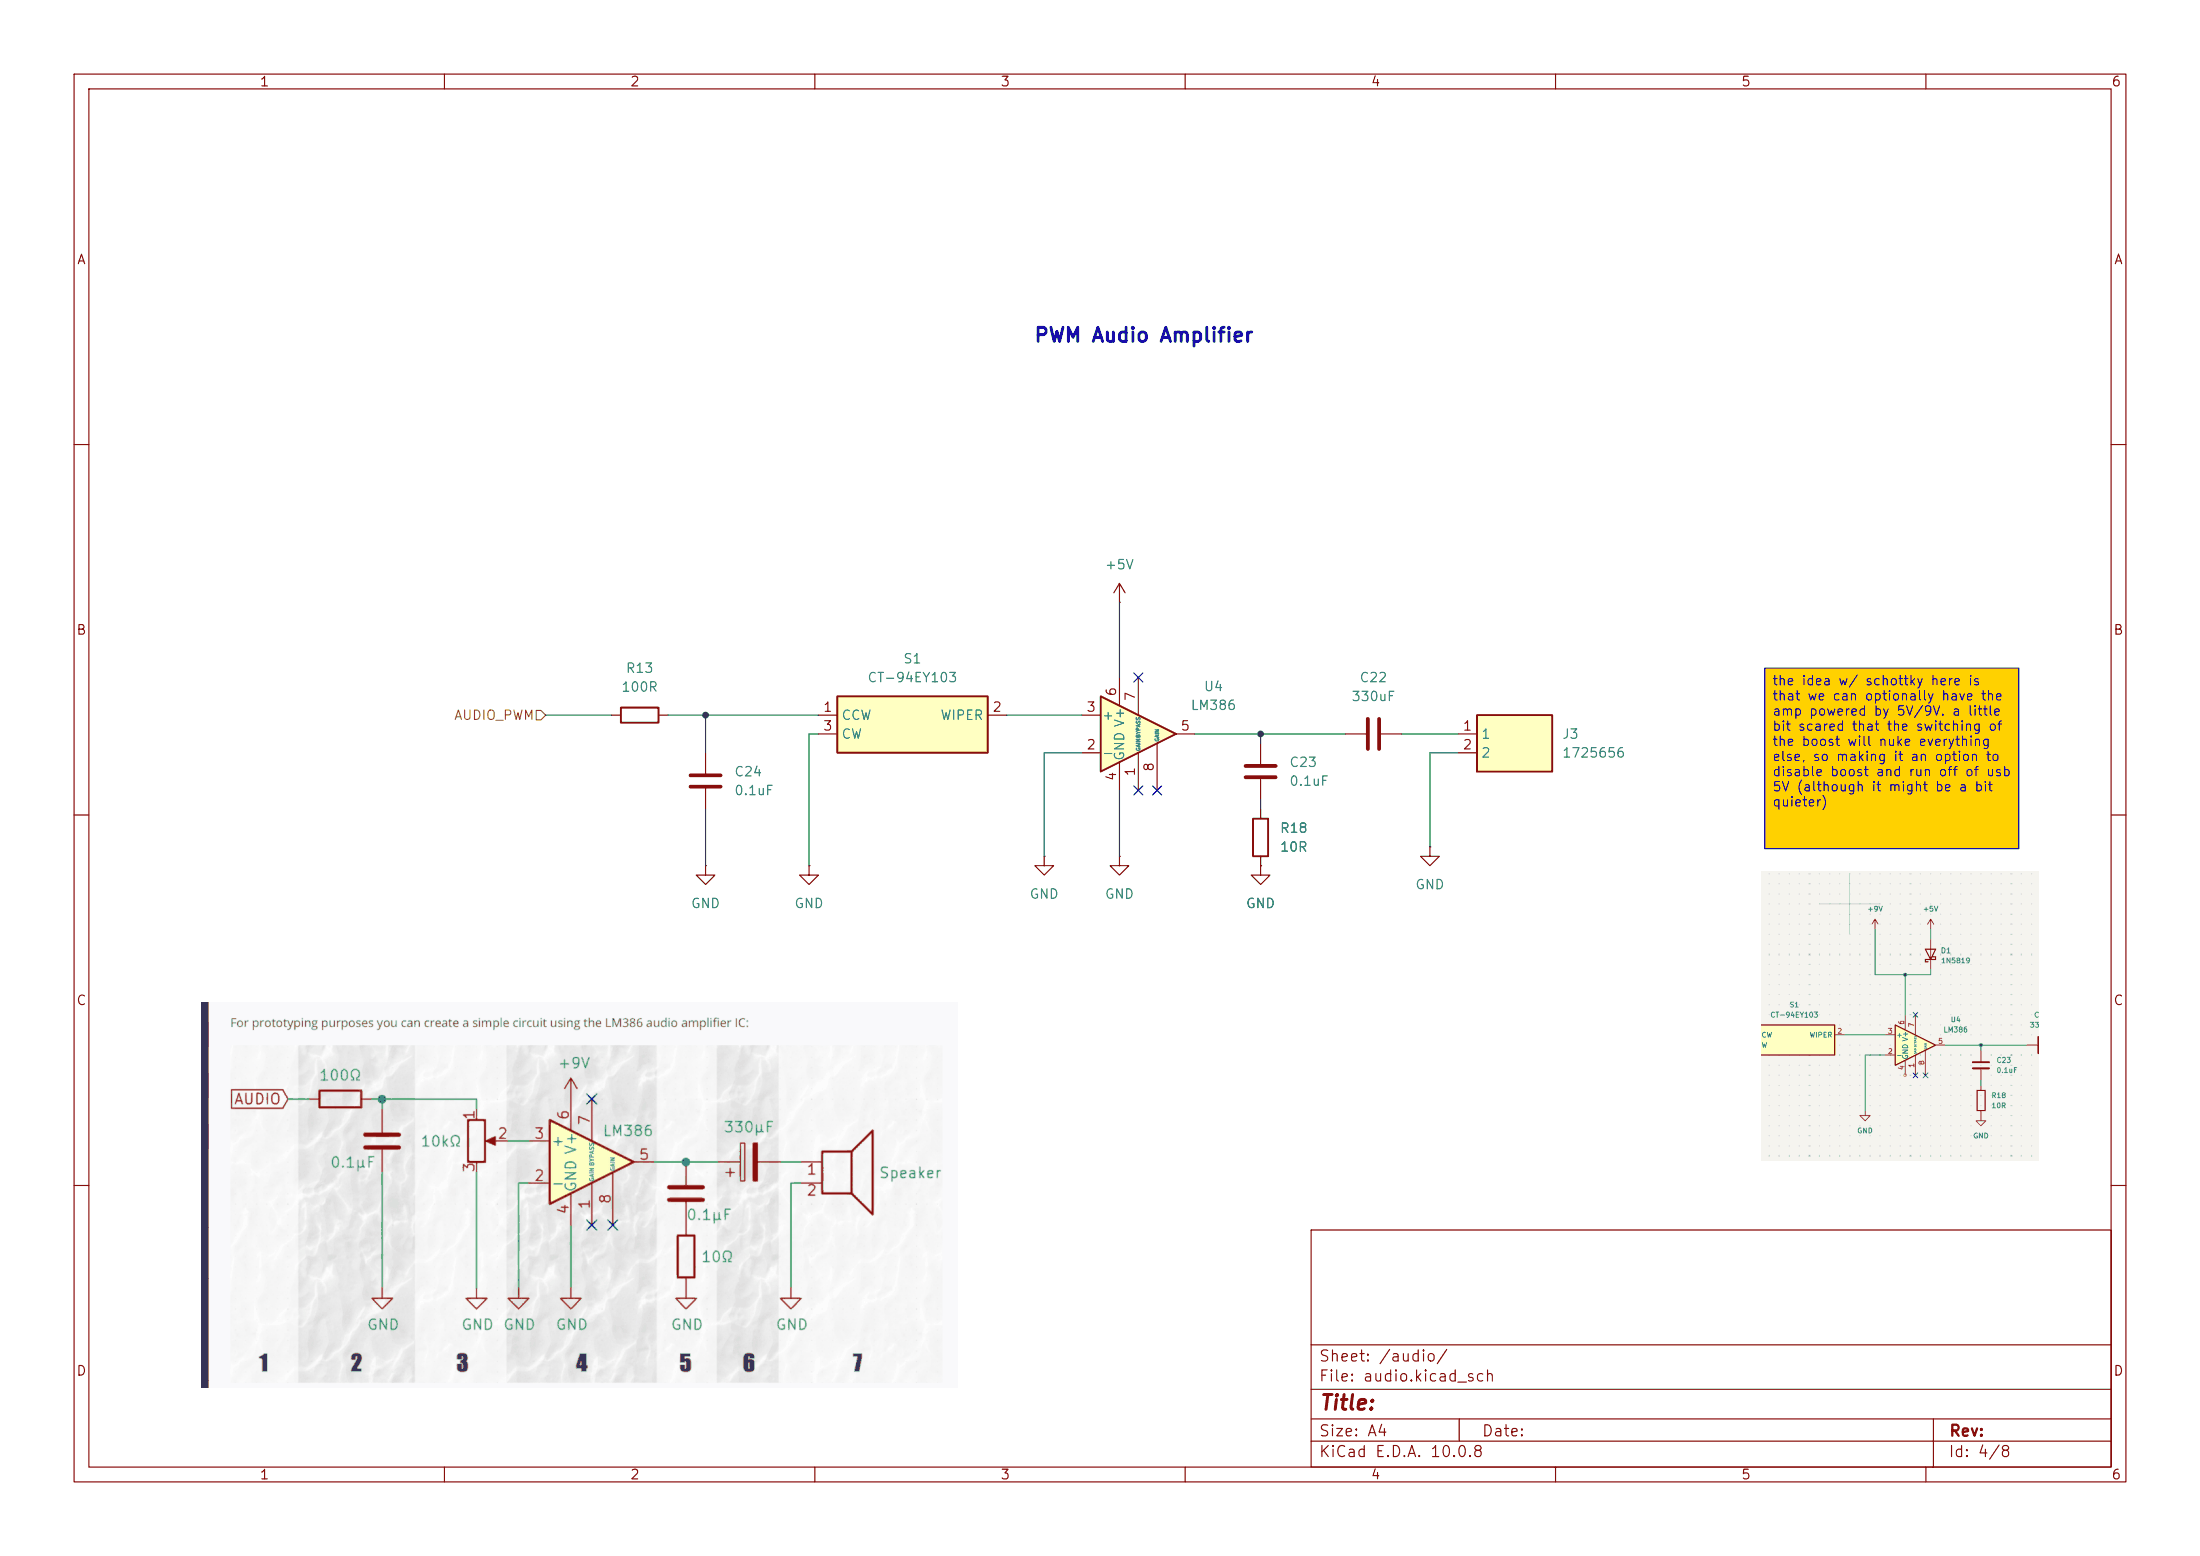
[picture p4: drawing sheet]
(kicad_sch
 (version 20260306)
 (generator "eeschema")
 (generator_version "10.0")
 (paper "A4")
 (lib_symbols
  (symbol "Amplifier_Audio:LM386"
   (pin_names
    (offset 0.127)) (exclude_from_sim no) (in_bom yes) (on_board yes)
   (in_pos_files yes)
   (duplicate_pin_numbers_are_jumpers no)
   (property "Reference" "U" (at 1.27 7.62 0) (show_name no) (do_not_autoplace no) (effects (font (size 1.27 1.27)) (justify left)))
   (property "Value" "LM386" (at 1.27 5.08 0) (show_name no) (do_not_autoplace no) (effects (font (size 1.27 1.27)) (justify left)))
   (property "Footprint" "" (at 2.54 2.54 0) (show_name no) (do_not_autoplace no) (hide yes) (effects (font (size 1.27 1.27))))
   (property "Datasheet" "http://www.ti.com/lit/ds/symlink/lm386.pdf" (at 5.08 5.08 0) (show_name no) (do_not_autoplace no) (hide yes) (effects (font (size 1.27 1.27))))
   (property "Description" "Low Voltage Audio Power Amplifier, DIP-8/SOIC-8/SSOP-8" (at 0 0 0) (show_name no) (do_not_autoplace no) (hide yes) (effects (font (size 1.27 1.27))))
   (symbol "LM386_0_1"
    (polyline (pts (xy 5.08 0) (xy -5.08 5.08) (xy -5.08 -5.08) (xy 5.08 0)) (stroke (width 0.254) (type default)) (fill (type background))))
   (symbol "LM386_1_1"
    (pin input line (at 0 -7.62 90) (length 5.08) (name "GAIN" (effects (font (size 0.508 0.508)))) (number "1" (effects (font (size 1.27 1.27)))))
    (pin input line (at -7.62 -2.54 0) (length 2.54) (name "-" (effects (font (size 1.27 1.27)))) (number "2" (effects (font (size 1.27 1.27)))))
    (pin input line (at -7.62 2.54 0) (length 2.54) (name "+" (effects (font (size 1.27 1.27)))) (number "3" (effects (font (size 1.27 1.27)))))
    (pin power_in line (at -2.54 -7.62 90) (length 3.81) (name "GND" (effects (font (size 1.27 1.27)))) (number "4" (effects (font (size 1.27 1.27)))))
    (pin output line (at 7.62 0 180) (length 2.54) (name "" (effects (font (size 1.27 1.27)))) (number "5" (effects (font (size 1.27 1.27)))))
    (pin power_in line (at -2.54 7.62 270) (length 3.81) (name "V+" (effects (font (size 1.27 1.27)))) (number "6" (effects (font (size 1.27 1.27)))))
    (pin input line (at 0 7.62 270) (length 5.08) (name "BYPASS" (effects (font (size 0.508 0.508)))) (number "7" (effects (font (size 1.27 1.27)))))
    (pin input line (at 2.54 -7.62 90) (length 6.35) (name "GAIN" (effects (font (size 0.508 0.508)))) (number "8" (effects (font (size 1.27 1.27))))))
   (embedded_fonts no))
  (symbol "Device:C"
   (pin_numbers (hide yes))
   (pin_names
    (offset 0.254)) (exclude_from_sim no) (in_bom yes) (on_board yes)
   (in_pos_files yes)
   (duplicate_pin_numbers_are_jumpers no)
   (property "Reference" "C" (at 0.635 2.54 0) (show_name no) (do_not_autoplace no) (effects (font (size 1.27 1.27)) (justify left)))
   (property "Value" "C" (at 0.635 -2.54 0) (show_name no) (do_not_autoplace no) (effects (font (size 1.27 1.27)) (justify left)))
   (property "Footprint" "" (at 0.9652 -3.81 0) (show_name no) (do_not_autoplace no) (hide yes) (effects (font (size 1.27 1.27))))
   (property "Datasheet" "" (at 0 0 0) (show_name no) (do_not_autoplace no) (hide yes) (effects (font (size 1.27 1.27))))
   (property "Description" "Unpolarized capacitor" (at 0 0 0) (show_name no) (do_not_autoplace no) (hide yes) (effects (font (size 1.27 1.27))))
   (symbol "C_0_1"
    (polyline (pts (xy -2.032 0.762) (xy 2.032 0.762)) (stroke (width 0.508) (type default)) (fill (type none)))
    (polyline (pts (xy -2.032 -0.762) (xy 2.032 -0.762)) (stroke (width 0.508) (type default)) (fill (type none))))
   (symbol "C_1_1"
    (pin passive line (at 0 3.81 270) (length 2.794) (name "" (effects (font (size 1.27 1.27)))) (number "1" (effects (font (size 1.27 1.27)))))
    (pin passive line (at 0 -3.81 90) (length 2.794) (name "" (effects (font (size 1.27 1.27)))) (number "2" (effects (font (size 1.27 1.27))))))
   (embedded_fonts no))
  (symbol "Device:R"
   (pin_numbers (hide yes))
   (pin_names
    (offset 0)) (exclude_from_sim no) (in_bom yes) (on_board yes)
   (in_pos_files yes)
   (duplicate_pin_numbers_are_jumpers no)
   (property "Reference" "R" (at 2.032 0 90) (show_name no) (do_not_autoplace no) (effects (font (size 1.27 1.27))))
   (property "Value" "R" (at 0 0 90) (show_name no) (do_not_autoplace no) (effects (font (size 1.27 1.27))))
   (property "Footprint" "" (at -1.778 0 90) (show_name no) (do_not_autoplace no) (hide yes) (effects (font (size 1.27 1.27))))
   (property "Datasheet" "" (at 0 0 0) (show_name no) (do_not_autoplace no) (hide yes) (effects (font (size 1.27 1.27))))
   (property "Description" "Resistor" (at 0 0 0) (show_name no) (do_not_autoplace no) (hide yes) (effects (font (size 1.27 1.27))))
   (symbol "R_0_1"
    (rectangle (start -1.016 -2.54) (end 1.016 2.54) (stroke (width 0.254) (type default)) (fill (type none))))
   (symbol "R_1_1"
    (pin passive line (at 0 3.81 270) (length 1.27) (name "" (effects (font (size 1.27 1.27)))) (number "1" (effects (font (size 1.27 1.27)))))
    (pin passive line (at 0 -3.81 90) (length 1.27) (name "" (effects (font (size 1.27 1.27)))) (number "2" (effects (font (size 1.27 1.27))))))
   (embedded_fonts no))
  (symbol "Project_Components:1725656" (exclude_from_sim no) (in_bom yes) (on_board yes)
   (in_pos_files yes)
   (duplicate_pin_numbers_are_jumpers no)
   (property "Reference" "J" (at 16.51 7.62 0) (show_name no) (do_not_autoplace no) (effects (font (size 1.27 1.27)) (justify left top)))
   (property "Value" "1725656" (at 16.51 5.08 0) (show_name no) (do_not_autoplace no) (effects (font (size 1.27 1.27)) (justify left top)))
   (property "Footprint" "Project_Components:1725656" (at 0 0 0) (show_name no) (do_not_autoplace no) (hide yes) (effects (font (size 1.27 1.27))))
   (property "Datasheet" "https://www.phoenixcontact.com/en-us/products/printed-circuit-board-terminal-mpt-05-2-254-1725656?type=pdf" (at 16.51 -194.92 0) (show_name no) (do_not_autoplace no) (hide yes) (effects (font (size 1.27 1.27)) (justify left top)))
   (property "Description" "MPT 0,5/ 2-2,54 - Printed circuit board terminal, nominal current: 6 A, rated voltage (III/2): 160 V, nominal cross section: 0.5 mm<sup>2</sup>, number of potentials: 2, number of rows: 1, number of positions per row: 2, product range: MPT 0,5, pitch: 2.54 mm, connection method: Screw connection with tension sleeve, screw head form: L Slotted, mounting: Wave soldering, conductor/PCB connection direction: 0 , color: green, Pin layout: Linear pinning, Solder pin [P]: 3.5 mm, number of solder pins per potenti" (at 0 0 0) (show_name no) (do_not_autoplace no) (hide yes) (effects (font (size 1.27 1.27))))
   (property "Height" "8.65" (at 16.51 -394.92 0) (show_name no) (do_not_autoplace no) (hide yes) (effects (font (size 1.27 1.27)) (justify left top)))
   (property "Manufacturer_Name" "Phoenix Contact" (at 16.51 -494.92 0) (show_name no) (do_not_autoplace no) (hide yes) (effects (font (size 1.27 1.27)) (justify left top)))
   (property "Manufacturer_Part_Number" "1725656" (at 16.51 -594.92 0) (show_name no) (do_not_autoplace no) (hide yes) (effects (font (size 1.27 1.27)) (justify left top)))
   (property "Mouser Part Number" "651-1725656" (at 16.51 -694.92 0) (show_name no) (do_not_autoplace no) (hide yes) (effects (font (size 1.27 1.27)) (justify left top)))
   (property "Mouser Price/Stock" "https://www.mouser.co.uk/ProductDetail/Phoenix-Contact/1725656?qs=Ul7CXFMnlWWQeccayYbRmw%3D%3D" (at 16.51 -794.92 0) (show_name no) (do_not_autoplace no) (hide yes) (effects (font (size 1.27 1.27)) (justify left top)))
   (property "Arrow Part Number" "1725656" (at 16.51 -894.92 0) (show_name no) (do_not_autoplace no) (hide yes) (effects (font (size 1.27 1.27)) (justify left top)))
   (property "Arrow Price/Stock" "https://www.arrow.com/en/products/1725656/phoenix-contact.html?utm_currency=USD&region=nac" (at 16.51 -994.92 0) (show_name no) (do_not_autoplace no) (hide yes) (effects (font (size 1.27 1.27)) (justify left top)))
   (symbol "1725656_1_1"
    (rectangle (start 5.08 2.54) (end 15.24 -5.08) (stroke (width 0.254) (type default)) (fill (type background)))
    (pin passive line (at 2.54 0 0) (length 2.54) (name "1" (effects (font (size 1.27 1.27)))) (number "1" (effects (font (size 1.27 1.27)))))
    (pin passive line (at 2.54 -2.54 0) (length 2.54) (name "2" (effects (font (size 1.27 1.27)))) (number "2" (effects (font (size 1.27 1.27))))))
   (embedded_fonts no))
  (symbol "Project_Components:CT-94EY103" (exclude_from_sim no) (in_bom yes) (on_board yes)
   (in_pos_files yes)
   (duplicate_pin_numbers_are_jumpers no)
   (property "Reference" "S" (at 24.13 7.62 0) (show_name no) (do_not_autoplace no) (effects (font (size 1.27 1.27)) (justify left top)))
   (property "Value" "CT-94EY103" (at 24.13 5.08 0) (show_name no) (do_not_autoplace no) (effects (font (size 1.27 1.27)) (justify left top)))
   (property "Footprint" "Project_Components:CT94EY103" (at 0 0 0) (show_name no) (do_not_autoplace no) (hide yes) (effects (font (size 1.27 1.27))))
   (property "Datasheet" "https://www.mouser.de/datasheet/2/972/ct-94-1827503.pdf" (at 24.13 -194.92 0) (show_name no) (do_not_autoplace no) (hide yes) (effects (font (size 1.27 1.27)) (justify left top)))
   (property "Description" "Trimmer Resistors - Through Hole 10 KW 9mm sq. multi turn top adjust" (at 0 0 0) (show_name no) (do_not_autoplace no) (hide yes) (effects (font (size 1.27 1.27))))
   (property "Height" "9.9" (at 24.13 -394.92 0) (show_name no) (do_not_autoplace no) (hide yes) (effects (font (size 1.27 1.27)) (justify left top)))
   (property "Manufacturer_Name" "Nidec Copal" (at 24.13 -494.92 0) (show_name no) (do_not_autoplace no) (hide yes) (effects (font (size 1.27 1.27)) (justify left top)))
   (property "Manufacturer_Part_Number" "CT-94EY103" (at 24.13 -594.92 0) (show_name no) (do_not_autoplace no) (hide yes) (effects (font (size 1.27 1.27)) (justify left top)))
   (property "Mouser Part Number" "229-CT-94EY103" (at 24.13 -694.92 0) (show_name no) (do_not_autoplace no) (hide yes) (effects (font (size 1.27 1.27)) (justify left top)))
   (property "Mouser Price/Stock" "https://www.mouser.co.uk/ProductDetail/Nidec-Copal/CT-94EY103?qs=XeJtXLiO41TsH3gRd1kurw%3D%3D" (at 24.13 -794.92 0) (show_name no) (do_not_autoplace no) (hide yes) (effects (font (size 1.27 1.27)) (justify left top)))
   (property "Arrow Part Number" "" (at 24.13 -894.92 0) (show_name no) (do_not_autoplace no) (hide yes) (effects (font (size 1.27 1.27)) (justify left top)))
   (property "Arrow Price/Stock" "" (at 24.13 -994.92 0) (show_name no) (do_not_autoplace no) (hide yes) (effects (font (size 1.27 1.27)) (justify left top)))
   (symbol "CT-94EY103_1_1"
    (rectangle (start 3.81 2.54) (end 24.13 -5.08) (stroke (width 0.254) (type default)) (fill (type background)))
    (pin passive line (at 1.27 0 0) (length 2.54) (name "CCW" (effects (font (size 1.27 1.27)))) (number "1" (effects (font (size 1.27 1.27)))))
    (pin passive line (at 26.67 0 180) (length 2.54) (name "WIPER" (effects (font (size 1.27 1.27)))) (number "2" (effects (font (size 1.27 1.27)))))
    (pin passive line (at 1.27 -2.54 0) (length 2.54) (name "CW" (effects (font (size 1.27 1.27)))) (number "3" (effects (font (size 1.27 1.27))))))
   (embedded_fonts no))
  (symbol "power:+5V"
   (power global)
   (pin_numbers (hide yes))
   (pin_names
    (offset 0) (hide yes)) (exclude_from_sim no) (in_bom yes) (on_board yes)
   (in_pos_files yes)
   (duplicate_pin_numbers_are_jumpers no)
   (property "Reference" "#PWR" (at 0 -3.81 0) (show_name no) (do_not_autoplace no) (hide yes) (effects (font (size 1.27 1.27))))
   (property "Value" "+5V" (at 0 3.556 0) (show_name no) (do_not_autoplace no) (effects (font (size 1.27 1.27))))
   (property "Footprint" "" (at 0 0 0) (show_name no) (do_not_autoplace no) (hide yes) (effects (font (size 1.27 1.27))))
   (property "Datasheet" "" (at 0 0 0) (show_name no) (do_not_autoplace no) (hide yes) (effects (font (size 1.27 1.27))))
   (property "Description" "Power symbol creates a global label with name \"+5V\"" (at 0 0 0) (show_name no) (do_not_autoplace no) (hide yes) (effects (font (size 1.27 1.27))))
   (symbol "+5V_0_1"
    (polyline (pts (xy -0.762 1.27) (xy 0 2.54)) (stroke (width 0) (type default)) (fill (type none)))
    (polyline (pts (xy 0 2.54) (xy 0.762 1.27)) (stroke (width 0) (type default)) (fill (type none)))
    (polyline (pts (xy 0 0) (xy 0 2.54)) (stroke (width 0) (type default)) (fill (type none))))
   (symbol "+5V_1_1"
    (pin power_in line (at 0 0 90) (length 0) (name "" (effects (font (size 1.27 1.27)))) (number "1" (effects (font (size 1.27 1.27))))))
   (embedded_fonts no))
  (symbol "power:GND"
   (power global)
   (pin_numbers (hide yes))
   (pin_names
    (offset 0) (hide yes)) (exclude_from_sim no) (in_bom yes) (on_board yes)
   (in_pos_files yes)
   (duplicate_pin_numbers_are_jumpers no)
   (property "Reference" "#PWR" (at 0 -6.35 0) (show_name no) (do_not_autoplace no) (hide yes) (effects (font (size 1.27 1.27))))
   (property "Value" "GND" (at 0 -3.81 0) (show_name no) (do_not_autoplace no) (effects (font (size 1.27 1.27))))
   (property "Footprint" "" (at 0 0 0) (show_name no) (do_not_autoplace no) (hide yes) (effects (font (size 1.27 1.27))))
   (property "Datasheet" "" (at 0 0 0) (show_name no) (do_not_autoplace no) (hide yes) (effects (font (size 1.27 1.27))))
   (property "Description" "Power symbol creates a global label with name \"GND\" , ground" (at 0 0 0) (show_name no) (do_not_autoplace no) (hide yes) (effects (font (size 1.27 1.27))))
   (symbol "GND_0_1"
    (polyline (pts (xy 0 0) (xy 0 -1.27) (xy 1.27 -1.27) (xy 0 -2.54) (xy -1.27 -1.27) (xy 0 -1.27)) (stroke (width 0) (type default)) (fill (type none))))
   (symbol "GND_1_1"
    (pin power_in line (at 0 0 270) (length 0) (name "" (effects (font (size 1.27 1.27)))) (number "1" (effects (font (size 1.27 1.27))))))
   (embedded_fonts no)))
 (text "PWM Audio Amplifier"
  (exclude_from_sim no)
  (at 154.432 45.466 0)
  (effects (font (size 1.905 1.905) (thickness 0.381)
    (bold yes))))
 (text_box "the idea w/ schottky here is that we can optionally have the amp powered by 5V/9V. a little bit scared that the switching of the boost will nuke everything else, so making it an option to disable boost and run off of usb 5V (although it might be a bit quieter)"
  (exclude_from_sim no)
  (at 238.252 90.1594 0)
  (size 34.29 24.3946)
  (margins 0.9525 0.9525 0.9525 0.9525)
  (stroke (width 0) (type solid))
  (fill (type color) (color 255 209 0 1))
  (effects (font (size 1.27 1.27)) (justify left top)))
 (junction
  (at 95.25 96.52)
  (diameter 0)
  (color 0 0 0 0))
 (junction
  (at 170.18 99.06)
  (diameter 0)
  (color 0 0 0 0))
 (no_connect
  (at 153.67 91.44))
 (no_connect
  (at 156.21 106.68))
 (no_connect
  (at 153.67 106.68))
 (wire
  (pts (xy 189.23 99.06) (xy 196.85 99.06))
  (stroke (width 0) (type default)))
 (wire
  (pts (xy 161.29 99.06) (xy 170.18 99.06))
  (stroke (width 0) (type default)))
 (wire
  (pts (xy 170.18 107.95) (xy 170.18 109.22))
  (stroke (width 0) (type default)))
 (wire
  (pts (xy 73.66 96.52) (xy 82.55 96.52))
  (stroke (width 0) (type default)))
 (wire
  (pts (xy 170.18 99.06) (xy 170.18 100.33))
  (stroke (width 0) (type default)))
 (wire
  (pts (xy 110.49 99.06) (xy 109.22 99.06))
  (stroke (width 0) (type default)))
 (wire
  (pts (xy 193.04 101.6) (xy 193.04 114.3))
  (stroke (width 0) (type default)))
 (wire
  (pts (xy 109.22 99.06) (xy 109.22 116.84))
  (stroke (width 0) (type default)))
 (wire
  (pts (xy 95.25 96.52) (xy 95.25 101.6))
  (stroke (width 0) (type default)))
 (wire
  (pts (xy 151.13 91.44) (xy 151.13 81.28))
  (stroke (width 0) (type default)))
 (wire
  (pts (xy 135.89 96.52) (xy 146.05 96.52))
  (stroke (width 0) (type default)))
 (wire
  (pts (xy 140.97 101.6) (xy 140.97 115.57))
  (stroke (width 0) (type default)))
 (wire
  (pts (xy 90.17 96.52) (xy 95.25 96.52))
  (stroke (width 0) (type default)))
 (wire
  (pts (xy 196.85 101.6) (xy 193.04 101.6))
  (stroke (width 0) (type default)))
 (wire
  (pts (xy 151.13 106.68) (xy 151.13 115.57))
  (stroke (width 0) (type default)))
 (wire
  (pts (xy 95.25 109.22) (xy 95.25 116.84))
  (stroke (width 0) (type default)))
 (wire
  (pts (xy 146.05 101.6) (xy 140.97 101.6))
  (stroke (width 0) (type default)))
 (wire
  (pts (xy 170.18 99.06) (xy 181.61 99.06))
  (stroke (width 0) (type default)))
 (wire
  (pts (xy 95.25 96.52) (xy 110.49 96.52))
  (stroke (width 0) (type default)))
 (image
  (at 78.232 161.29)
  (scale 0.492916)
  (data))
 (image
  (at 256.54 137.16)
  (scale 0.28609)
  (data))
 (hierarchical_label "AUDIO_PWM"
  (shape input)
  (at 73.66 96.52 180)
  (effects (font (size 1.27 1.27)) (justify right)))
 (symbol
  (lib_id "Device:R")
  (at 170.18 113.03 180)
  (unit 1)
  (body_style 1)
  (exclude_from_sim no)
  (in_bom yes)
  (on_board yes)
  (in_pos_files yes)
  (dnp no)
  (fields_autoplaced yes)
  (property "Reference" "R18" (at 172.72 111.7599 0) (show_name no) (do_not_autoplace no) (effects (font (size 1.27 1.27)) (justify right)))
  (property "Value" "10R" (at 172.72 114.2999 0) (show_name no) (do_not_autoplace no) (effects (font (size 1.27 1.27)) (justify right)))
  (property "Footprint" "Resistor_SMD:R_0805_2012Metric_Pad1.20x1.40mm_HandSolder" (at 171.958 113.03 90) (hide yes) (show_name no) (do_not_autoplace no) (effects (font (size 1.27 1.27))))
  (property "Datasheet" "" (at 170.18 113.03 0) (hide yes) (show_name no) (do_not_autoplace no) (effects (font (size 1.27 1.27))))
  (property "Description" "Resistor" (at 170.18 113.03 0) (hide yes) (show_name no) (do_not_autoplace no) (effects (font (size 1.27 1.27))))
  (pin "1")
  (pin "2"))
 (symbol
  (lib_id "Device:R")
  (at 86.36 96.52 90)
  (unit 1)
  (body_style 1)
  (exclude_from_sim no)
  (in_bom yes)
  (on_board yes)
  (in_pos_files yes)
  (dnp no)
  (fields_autoplaced yes)
  (property "Reference" "R13" (at 86.36 90.17 90) (show_name no) (do_not_autoplace no) (effects (font (size 1.27 1.27))))
  (property "Value" "100R" (at 86.36 92.71 90) (show_name no) (do_not_autoplace no) (effects (font (size 1.27 1.27))))
  (property "Footprint" "Resistor_SMD:R_0805_2012Metric_Pad1.20x1.40mm_HandSolder" (at 86.36 98.298 90) (hide yes) (show_name no) (do_not_autoplace no) (effects (font (size 1.27 1.27))))
  (property "Datasheet" "" (at 86.36 96.52 0) (hide yes) (show_name no) (do_not_autoplace no) (effects (font (size 1.27 1.27))))
  (property "Description" "Resistor" (at 86.36 96.52 0) (hide yes) (show_name no) (do_not_autoplace no) (effects (font (size 1.27 1.27))))
  (pin "1")
  (pin "2"))
 (symbol
  (lib_id "power:GND")
  (at 151.13 115.57 0)
  (unit 1)
  (body_style 1)
  (exclude_from_sim no)
  (in_bom yes)
  (on_board yes)
  (in_pos_files yes)
  (dnp no)
  (fields_autoplaced yes)
  (property "Reference" "#PWR05" (at 151.13 121.92 0) (hide yes) (show_name no) (do_not_autoplace no) (effects (font (size 1.27 1.27))))
  (property "Value" "GND" (at 151.13 120.65 0) (show_name no) (do_not_autoplace no) (effects (font (size 1.27 1.27))))
  (property "Footprint" "" (at 151.13 115.57 0) (hide yes) (show_name no) (do_not_autoplace no) (effects (font (size 1.27 1.27))))
  (property "Datasheet" "" (at 151.13 115.57 0) (hide yes) (show_name no) (do_not_autoplace no) (effects (font (size 1.27 1.27))))
  (property "Description" "Power symbol creates a global label with name \"GND\" , ground" (at 151.13 115.57 0) (hide yes) (show_name no) (do_not_autoplace no) (effects (font (size 1.27 1.27))))
  (pin "1"))
 (symbol
  (lib_id "power:GND")
  (at 170.18 116.84 0)
  (unit 1)
  (body_style 1)
  (exclude_from_sim no)
  (in_bom yes)
  (on_board yes)
  (in_pos_files yes)
  (dnp no)
  (fields_autoplaced yes)
  (property "Reference" "#PWR013" (at 170.18 123.19 0) (hide yes) (show_name no) (do_not_autoplace no) (effects (font (size 1.27 1.27))))
  (property "Value" "GND" (at 170.18 121.92 0) (show_name no) (do_not_autoplace no) (effects (font (size 1.27 1.27))))
  (property "Footprint" "" (at 170.18 116.84 0) (hide yes) (show_name no) (do_not_autoplace no) (effects (font (size 1.27 1.27))))
  (property "Datasheet" "" (at 170.18 116.84 0) (hide yes) (show_name no) (do_not_autoplace no) (effects (font (size 1.27 1.27))))
  (property "Description" "Power symbol creates a global label with name \"GND\" , ground" (at 170.18 116.84 0) (hide yes) (show_name no) (do_not_autoplace no) (effects (font (size 1.27 1.27))))
  (pin "1"))
 (symbol
  (lib_id "Amplifier_Audio:LM386")
  (at 153.67 99.06 0)
  (unit 1)
  (body_style 1)
  (exclude_from_sim no)
  (in_bom yes)
  (on_board yes)
  (in_pos_files yes)
  (dnp no)
  (fields_autoplaced yes)
  (property "Reference" "U4" (at 163.83 92.6398 0) (show_name no) (do_not_autoplace no) (effects (font (size 1.27 1.27))))
  (property "Value" "LM386" (at 163.83 95.1798 0) (show_name no) (do_not_autoplace no) (effects (font (size 1.27 1.27))))
  (property "Footprint" "Package_DIP:DIP-8_W7.62mm" (at 156.21 96.52 0) (hide yes) (show_name no) (do_not_autoplace no) (effects (font (size 1.27 1.27))))
  (property "Datasheet" "http://www.ti.com/lit/ds/symlink/lm386.pdf" (at 158.75 93.98 0) (hide yes) (show_name no) (do_not_autoplace no) (effects (font (size 1.27 1.27))))
  (property "Description" "Low Voltage Audio Power Amplifier, DIP-8/SOIC-8/SSOP-8" (at 153.67 99.06 0) (hide yes) (show_name no) (do_not_autoplace no) (effects (font (size 1.27 1.27))))
  (pin "8")
  (pin "1")
  (pin "7")
  (pin "6")
  (pin "3")
  (pin "5")
  (pin "4")
  (pin "2"))
 (symbol
  (lib_id "power:+5V")
  (at 151.13 81.28 0)
  (unit 1)
  (body_style 1)
  (exclude_from_sim no)
  (in_bom yes)
  (on_board yes)
  (in_pos_files yes)
  (dnp no)
  (fields_autoplaced yes)
  (property "Reference" "#PWR07" (at 151.13 85.09 0) (hide yes) (show_name no) (do_not_autoplace no) (effects (font (size 1.27 1.27))))
  (property "Value" "+5V" (at 151.13 76.2 0) (show_name no) (do_not_autoplace no) (effects (font (size 1.27 1.27))))
  (property "Footprint" "" (at 151.13 81.28 0) (hide yes) (show_name no) (do_not_autoplace no) (effects (font (size 1.27 1.27))))
  (property "Datasheet" "" (at 151.13 81.28 0) (hide yes) (show_name no) (do_not_autoplace no) (effects (font (size 1.27 1.27))))
  (property "Description" "Power symbol creates a global label with name \"+5V\"" (at 151.13 81.28 0) (hide yes) (show_name no) (do_not_autoplace no) (effects (font (size 1.27 1.27))))
  (pin "1"))
 (symbol
  (lib_id "Project_Components:CT-94EY103")
  (at 109.22 96.52 0)
  (unit 1)
  (body_style 1)
  (exclude_from_sim no)
  (in_bom yes)
  (on_board yes)
  (in_pos_files yes)
  (dnp no)
  (fields_autoplaced yes)
  (property "Reference" "S1" (at 123.19 88.9 0) (show_name no) (do_not_autoplace no) (effects (font (size 1.27 1.27))))
  (property "Value" "CT-94EY103" (at 123.19 91.44 0) (show_name no) (do_not_autoplace no) (effects (font (size 1.27 1.27))))
  (property "Footprint" "Project_Components:CT94EY103" (at 109.22 96.52 0) (hide yes) (show_name no) (do_not_autoplace no) (effects (font (size 1.27 1.27))))
  (property "Datasheet" "https://www.mouser.de/datasheet/2/972/ct-94-1827503.pdf" (at 133.35 291.44 0) (hide yes) (show_name no) (do_not_autoplace no) (effects (font (size 1.27 1.27)) (justify left top)))
  (property "Description" "Trimmer Resistors - Through Hole 10 KW 9mm sq. multi turn top adjust" (at 109.22 96.52 0) (hide yes) (show_name no) (do_not_autoplace no) (effects (font (size 1.27 1.27))))
  (property "Height" "9.9" (at 133.35 491.44 0) (hide yes) (show_name no) (do_not_autoplace no) (effects (font (size 1.27 1.27)) (justify left top)))
  (property "Manufacturer_Name" "Nidec Copal" (at 133.35 591.44 0) (hide yes) (show_name no) (do_not_autoplace no) (effects (font (size 1.27 1.27)) (justify left top)))
  (property "Manufacturer_Part_Number" "CT-94EY103" (at 133.35 691.44 0) (hide yes) (show_name no) (do_not_autoplace no) (effects (font (size 1.27 1.27)) (justify left top)))
  (property "Mouser Part Number" "229-CT-94EY103" (at 133.35 791.44 0) (hide yes) (show_name no) (do_not_autoplace no) (effects (font (size 1.27 1.27)) (justify left top)))
  (property "Mouser Price/Stock" "https://www.mouser.co.uk/ProductDetail/Nidec-Copal/CT-94EY103?qs=XeJtXLiO41TsH3gRd1kurw%3D%3D" (at 133.35 891.44 0) (hide yes) (show_name no) (do_not_autoplace no) (effects (font (size 1.27 1.27)) (justify left top)))
  (property "Arrow Part Number" "" (at 133.35 991.44 0) (hide yes) (show_name no) (do_not_autoplace no) (effects (font (size 1.27 1.27)) (justify left top)))
  (property "Arrow Price/Stock" "" (at 133.35 1091.44 0) (hide yes) (show_name no) (do_not_autoplace no) (effects (font (size 1.27 1.27)) (justify left top)))
  (pin "1")
  (pin "2")
  (pin "3"))
 (symbol
  (lib_id "power:GND")
  (at 109.22 116.84 0)
  (unit 1)
  (body_style 1)
  (exclude_from_sim no)
  (in_bom yes)
  (on_board yes)
  (in_pos_files yes)
  (dnp no)
  (fields_autoplaced yes)
  (property "Reference" "#PWR011" (at 109.22 123.19 0) (hide yes) (show_name no) (do_not_autoplace no) (effects (font (size 1.27 1.27))))
  (property "Value" "GND" (at 109.22 121.92 0) (show_name no) (do_not_autoplace no) (effects (font (size 1.27 1.27))))
  (property "Footprint" "" (at 109.22 116.84 0) (hide yes) (show_name no) (do_not_autoplace no) (effects (font (size 1.27 1.27))))
  (property "Datasheet" "" (at 109.22 116.84 0) (hide yes) (show_name no) (do_not_autoplace no) (effects (font (size 1.27 1.27))))
  (property "Description" "Power symbol creates a global label with name \"GND\" , ground" (at 109.22 116.84 0) (hide yes) (show_name no) (do_not_autoplace no) (effects (font (size 1.27 1.27))))
  (pin "1"))
 (symbol
  (lib_id "Device:C")
  (at 170.18 104.14 0)
  (unit 1)
  (body_style 1)
  (exclude_from_sim no)
  (in_bom yes)
  (on_board yes)
  (in_pos_files yes)
  (dnp no)
  (fields_autoplaced yes)
  (property "Reference" "C23" (at 173.99 102.8699 0) (show_name no) (do_not_autoplace no) (effects (font (size 1.27 1.27)) (justify left)))
  (property "Value" "0.1uF" (at 173.99 105.4099 0) (show_name no) (do_not_autoplace no) (effects (font (size 1.27 1.27)) (justify left)))
  (property "Footprint" "Capacitor_SMD:C_0805_2012Metric" (at 171.1452 107.95 0) (hide yes) (show_name no) (do_not_autoplace no) (effects (font (size 1.27 1.27))))
  (property "Datasheet" "" (at 170.18 104.14 0) (hide yes) (show_name no) (do_not_autoplace no) (effects (font (size 1.27 1.27))))
  (property "Description" "Unpolarized capacitor" (at 170.18 104.14 0) (hide yes) (show_name no) (do_not_autoplace no) (effects (font (size 1.27 1.27))))
  (pin "1")
  (pin "2"))
 (symbol
  (lib_id "Project_Components:1725656")
  (at 194.31 99.06 0)
  (unit 1)
  (body_style 1)
  (exclude_from_sim no)
  (in_bom yes)
  (on_board yes)
  (in_pos_files yes)
  (dnp no)
  (fields_autoplaced yes)
  (property "Reference" "J3" (at 210.82 99.0599 0) (show_name no) (do_not_autoplace no) (effects (font (size 1.27 1.27)) (justify left)))
  (property "Value" "1725656" (at 210.82 101.5999 0) (show_name no) (do_not_autoplace no) (effects (font (size 1.27 1.27)) (justify left)))
  (property "Footprint" "Project_Components:1725656" (at 194.31 99.06 0) (hide yes) (show_name no) (do_not_autoplace no) (effects (font (size 1.27 1.27))))
  (property "Datasheet" "https://www.phoenixcontact.com/en-us/products/printed-circuit-board-terminal-mpt-05-2-254-1725656?type=pdf" (at 210.82 293.98 0) (hide yes) (show_name no) (do_not_autoplace no) (effects (font (size 1.27 1.27)) (justify left top)))
  (property "Description" "MPT 0,5/ 2-2,54 - Printed circuit board terminal, nominal current: 6 A, rated voltage (III/2): 160 V, nominal cross section: 0.5 mm<sup>2</sup>, number of potentials: 2, number of rows: 1, number of positions per row: 2, product range: MPT 0,5, pitch: 2.54 mm, connection method: Screw connection with tension sleeve, screw head form: L Slotted, mounting: Wave soldering, conductor/PCB connection direction: 0 , color: green, Pin layout: Linear pinning, Solder pin [P]: 3.5 mm, number of solder pins per potenti" (at 194.31 99.06 0) (hide yes) (show_name no) (do_not_autoplace no) (effects (font (size 1.27 1.27))))
  (property "Height" "8.65" (at 210.82 493.98 0) (hide yes) (show_name no) (do_not_autoplace no) (effects (font (size 1.27 1.27)) (justify left top)))
  (property "Manufacturer_Name" "Phoenix Contact" (at 210.82 593.98 0) (hide yes) (show_name no) (do_not_autoplace no) (effects (font (size 1.27 1.27)) (justify left top)))
  (property "Manufacturer_Part_Number" "1725656" (at 210.82 693.98 0) (hide yes) (show_name no) (do_not_autoplace no) (effects (font (size 1.27 1.27)) (justify left top)))
  (property "Mouser Part Number" "651-1725656" (at 210.82 793.98 0) (hide yes) (show_name no) (do_not_autoplace no) (effects (font (size 1.27 1.27)) (justify left top)))
  (property "Mouser Price/Stock" "https://www.mouser.co.uk/ProductDetail/Phoenix-Contact/1725656?qs=Ul7CXFMnlWWQeccayYbRmw%3D%3D" (at 210.82 893.98 0) (hide yes) (show_name no) (do_not_autoplace no) (effects (font (size 1.27 1.27)) (justify left top)))
  (property "Arrow Part Number" "1725656" (at 210.82 993.98 0) (hide yes) (show_name no) (do_not_autoplace no) (effects (font (size 1.27 1.27)) (justify left top)))
  (property "Arrow Price/Stock" "https://www.arrow.com/en/products/1725656/phoenix-contact.html?utm_currency=USD&region=nac" (at 210.82 1093.98 0) (hide yes) (show_name no) (do_not_autoplace no) (effects (font (size 1.27 1.27)) (justify left top)))
  (pin "1")
  (pin "2"))
 (symbol
  (lib_id "Device:C")
  (at 185.42 99.06 270)
  (unit 1)
  (body_style 1)
  (exclude_from_sim no)
  (in_bom yes)
  (on_board yes)
  (in_pos_files yes)
  (dnp no)
  (fields_autoplaced yes)
  (property "Reference" "C22" (at 185.42 91.44 90) (show_name no) (do_not_autoplace no) (effects (font (size 1.27 1.27))))
  (property "Value" "330uF" (at 185.42 93.98 90) (show_name no) (do_not_autoplace no) (effects (font (size 1.27 1.27))))
  (property "Footprint" "Capacitor_SMD:C_0805_2012Metric" (at 181.61 100.0252 0) (hide yes) (show_name no) (do_not_autoplace no) (effects (font (size 1.27 1.27))))
  (property "Datasheet" "" (at 185.42 99.06 0) (hide yes) (show_name no) (do_not_autoplace no) (effects (font (size 1.27 1.27))))
  (property "Description" "Unpolarized capacitor" (at 185.42 99.06 0) (hide yes) (show_name no) (do_not_autoplace no) (effects (font (size 1.27 1.27))))
  (pin "1")
  (pin "2"))
 (symbol
  (lib_id "Device:C")
  (at 95.25 105.41 0)
  (unit 1)
  (body_style 1)
  (exclude_from_sim no)
  (in_bom yes)
  (on_board yes)
  (in_pos_files yes)
  (dnp no)
  (fields_autoplaced yes)
  (property "Reference" "C24" (at 99.06 104.1399 0) (show_name no) (do_not_autoplace no) (effects (font (size 1.27 1.27)) (justify left)))
  (property "Value" "0.1uF" (at 99.06 106.6799 0) (show_name no) (do_not_autoplace no) (effects (font (size 1.27 1.27)) (justify left)))
  (property "Footprint" "Capacitor_SMD:C_0805_2012Metric" (at 96.2152 109.22 0) (hide yes) (show_name no) (do_not_autoplace no) (effects (font (size 1.27 1.27))))
  (property "Datasheet" "" (at 95.25 105.41 0) (hide yes) (show_name no) (do_not_autoplace no) (effects (font (size 1.27 1.27))))
  (property "Description" "Unpolarized capacitor" (at 95.25 105.41 0) (hide yes) (show_name no) (do_not_autoplace no) (effects (font (size 1.27 1.27))))
  (pin "1")
  (pin "2"))
 (symbol
  (lib_id "power:GND")
  (at 95.25 116.84 0)
  (unit 1)
  (body_style 1)
  (exclude_from_sim no)
  (in_bom yes)
  (on_board yes)
  (in_pos_files yes)
  (dnp no)
  (fields_autoplaced yes)
  (property "Reference" "#PWR010" (at 95.25 123.19 0) (hide yes) (show_name no) (do_not_autoplace no) (effects (font (size 1.27 1.27))))
  (property "Value" "GND" (at 95.25 121.92 0) (show_name no) (do_not_autoplace no) (effects (font (size 1.27 1.27))))
  (property "Footprint" "" (at 95.25 116.84 0) (hide yes) (show_name no) (do_not_autoplace no) (effects (font (size 1.27 1.27))))
  (property "Datasheet" "" (at 95.25 116.84 0) (hide yes) (show_name no) (do_not_autoplace no) (effects (font (size 1.27 1.27))))
  (property "Description" "Power symbol creates a global label with name \"GND\" , ground" (at 95.25 116.84 0) (hide yes) (show_name no) (do_not_autoplace no) (effects (font (size 1.27 1.27))))
  (pin "1"))
 (symbol
  (lib_id "power:GND")
  (at 140.97 115.57 0)
  (unit 1)
  (body_style 1)
  (exclude_from_sim no)
  (in_bom yes)
  (on_board yes)
  (in_pos_files yes)
  (dnp no)
  (fields_autoplaced yes)
  (property "Reference" "#PWR09" (at 140.97 121.92 0) (hide yes) (show_name no) (do_not_autoplace no) (effects (font (size 1.27 1.27))))
  (property "Value" "GND" (at 140.97 120.65 0) (show_name no) (do_not_autoplace no) (effects (font (size 1.27 1.27))))
  (property "Footprint" "" (at 140.97 115.57 0) (hide yes) (show_name no) (do_not_autoplace no) (effects (font (size 1.27 1.27))))
  (property "Datasheet" "" (at 140.97 115.57 0) (hide yes) (show_name no) (do_not_autoplace no) (effects (font (size 1.27 1.27))))
  (property "Description" "Power symbol creates a global label with name \"GND\" , ground" (at 140.97 115.57 0) (hide yes) (show_name no) (do_not_autoplace no) (effects (font (size 1.27 1.27))))
  (pin "1"))
 (symbol
  (lib_id "power:GND")
  (at 193.04 114.3 0)
  (unit 1)
  (body_style 1)
  (exclude_from_sim no)
  (in_bom yes)
  (on_board yes)
  (in_pos_files yes)
  (dnp no)
  (fields_autoplaced yes)
  (property "Reference" "#PWR012" (at 193.04 120.65 0) (hide yes) (show_name no) (do_not_autoplace no) (effects (font (size 1.27 1.27))))
  (property "Value" "GND" (at 193.04 119.38 0) (show_name no) (do_not_autoplace no) (effects (font (size 1.27 1.27))))
  (property "Footprint" "" (at 193.04 114.3 0) (hide yes) (show_name no) (do_not_autoplace no) (effects (font (size 1.27 1.27))))
  (property "Datasheet" "" (at 193.04 114.3 0) (hide yes) (show_name no) (do_not_autoplace no) (effects (font (size 1.27 1.27))))
  (property "Description" "Power symbol creates a global label with name \"GND\" , ground" (at 193.04 114.3 0) (hide yes) (show_name no) (do_not_autoplace no) (effects (font (size 1.27 1.27))))
  (pin "1")))
